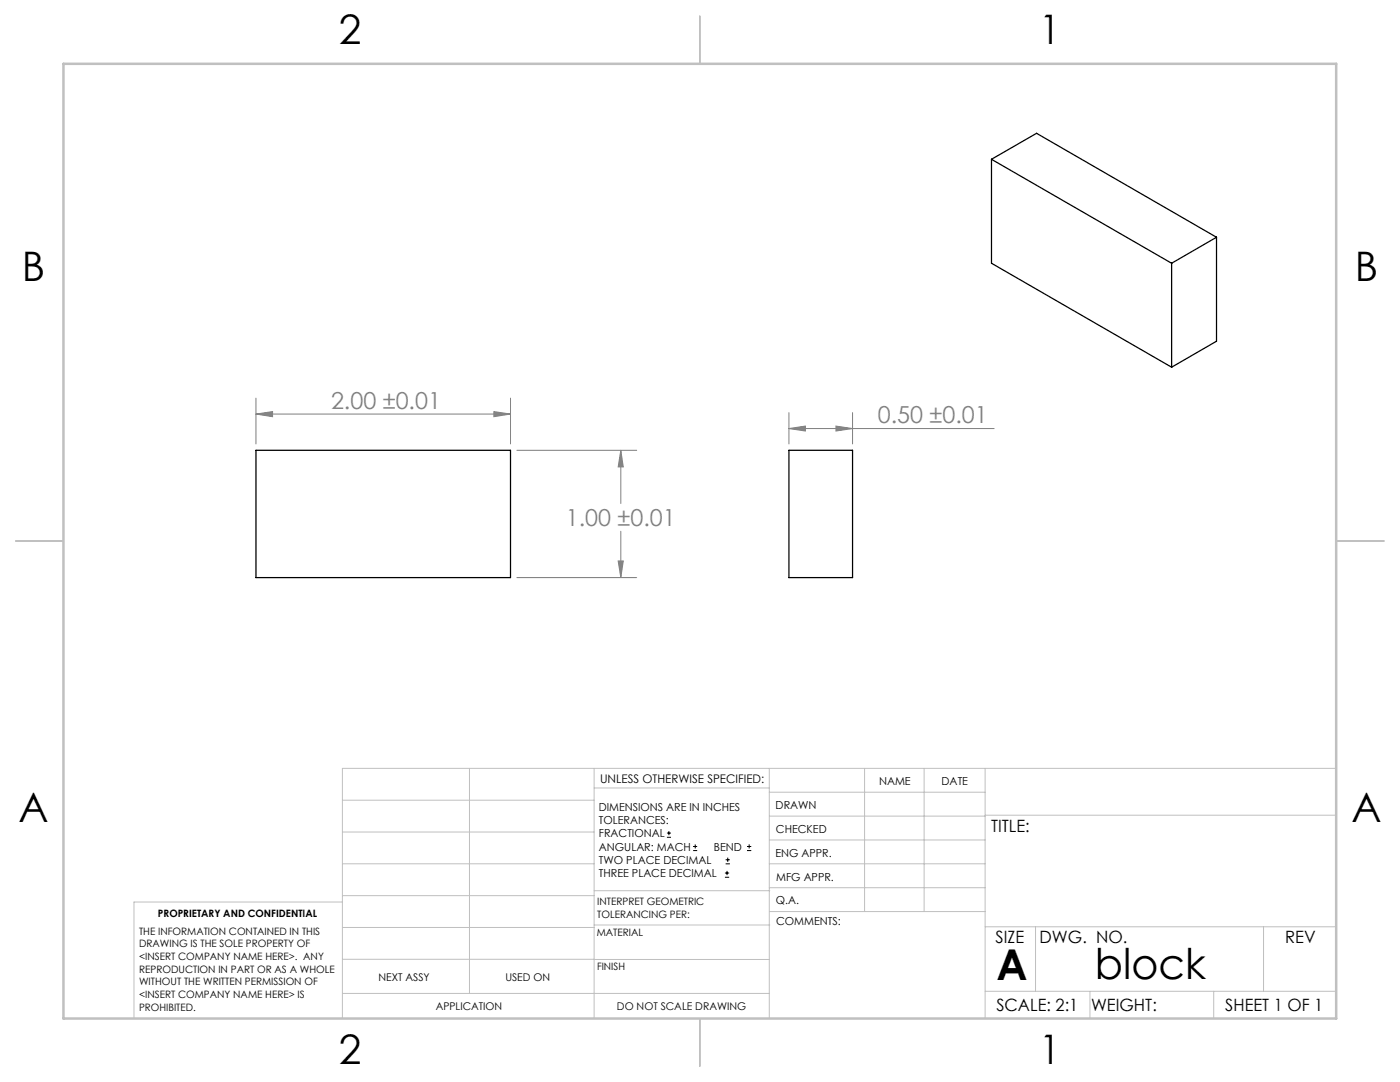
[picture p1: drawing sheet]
<svg xmlns="http://www.w3.org/2000/svg" width="279mm" height="216mm" viewBox="0 0 279 216" stroke-linecap="round" stroke-linejoin="round" font-family="sans-serif">
<path d="M197.9 31.8l35.9 20.7M197.9 31.8l9-5.2 35.9 20.7M197.9 31.8v20.7l35.9 20.8M233.8 52.5v20.8M242.8 47.3v20.8l-9 5.2M242.8 47.3l-9 5.2M51.1 89.9h50.8v25.4h-50.8zM157.4 89.9h12.7v25.4h-12.7z" fill="none" stroke="#000" stroke-width=".25"/>
<g fill="none" stroke="#000" stroke-width=".2">
<path d="M133.1 167.1h.8M133.1 166.2h.8M133.5 165.8v.9M138.3 169.7h.8M138.3 168.9h.8M138.7 168.5v.8M144.7 175h.8M144.7 174.2h.8M144.8 172.4h.9M144.8 171.6h.9M145.1 173.8v.8M145.2 171.1v.9"/>
<path d="M149.1 169.7h.8M149.1 168.9h.8M149.5 168.5v.8"/>
</g>
<g fill="none" stroke="#808080" stroke-width=".2">
<path d="M51.1 79.4v9.2M101.9 79.4v9.2M51.1 82.6l3.3-.5v1zM51.1 82.6h50.8M98.6 82.1l3.3 .5-3.3 .5zM103.2 89.9h23.9M123.9 89.9l.5 3.3h-1zM123.9 89.9v10.6M157.4 85.5l3.3-.5v1zM157.4 82.3v6.3M157.4 85.5h41M166.8 85l3.3 .5-3.3 .5z"/>
<path d="M170.1 82.3v6.3M103.2 115.3h23.9M123.4 111.9h1l-.5 3.4zM123.9 106v9.3"/>
</g>
<g fill="none" stroke="#c0c0c0" stroke-width=".2">
<path d="M68.3 159.7h50.3M93.7 153.3v44.9M118.6 153.3v49.9M118.6 157.2h34.9M153.5 153.3v49.9M153.5 158.1h43.1M172.5 153.3v28.6M184.4 153.3v28.6M196.6 153.3v49.9M266.7 153.3h-198.4v49.9M68.3 178.7h50.3M68.3 172.4h50.3"/>
<path d="M68.3 166h50.3M68.3 180h-41.6v23.2M118.6 177.7h35M153.5 167.6h43.1M153.5 162.8h43.1M153.5 172.4h43.1M153.5 177.1h43.1M196.6 162.7h70.1M68.3 198.2h85.2M68.3 191.4l85.2 .1M68.3 185.1h50.3M118.6 184.6h35"/>
<path d="M153.6 181.9h43M196.6 197.8h70.1M196.6 184.9h70.1M206.7 184.9v12.9M217.5 197.8v5.4M242.2 197.8v5.4M252.2 184.9v12.9"/>
</g>
<path d="M139.7 3.2v9.5M3.1 107.9h9.6M266.7 107.9h9.5M139.7 203.2v9.6" fill="none" stroke="#c0c0c0" stroke-width=".25"/>
<path d="M12.7 12.7h254v190.5h-254z" fill="none" stroke="#c0c0c0" stroke-width=".5"/>
<path d="M123.9 89.9l.5 3.3h-1zM123.4 111.9h1l-.5 3.4zM98.6 82.1l3.3 .5-3.3 .5zM51.1 82.6l3.3-.5v1zM157.4 85.5l3.3-.5v1zM166.8 85l3.3 .5-3.3 .5z" fill="#808080"/>
<g font-size="8.5">
<text x="198.9" y="195.5">A</text>
<text x="218.5" y="195.4">block</text>
</g>
<g font-size="8.1">
<text x="67.6" y="8.9">2</text>
<text x="207.3" y="8.9">1</text>
<text x="4.4" y="56.2">B</text>
<text x="270.4" y="56.2">B</text>
<text x="3.7" y="164.1">A</text>
<text x="269.7" y="164.1">A</text>
<text x="67.6" y="212.4">2</text>
<text x="207.3" y="212.4">1</text>
</g>
<g font-size="4.7" fill="#808080">
<text x="66.1" y="81.6">2.00 ±0.01</text>
<text x="175.2" y="84.5">0.50 ±0.01</text>
<text x="112.9" y="105">1.00 ±0.01</text>
</g>
<g font-size="3.4">
<text x="197.8" y="166">TITLE:</text>
<text x="198.7" y="188.1">SIZE</text>
<text x="207.5" y="188.1">DWG. NO.</text>
<text x="256.5" y="188.2">REV</text>
<text x="198.8" y="201.7">SCALE: 2:1</text>
<text x="217.7" y="201.8">WEIGHT:</text>
<text x="244.5" y="201.7">SHEET 1 OF 1</text>
</g>
<text font-size="2.4" x="119.8" y="156.2">UNLESS OTHERWISE SPECIFIED:</text>
<g font-size="2.2">
<text x="119.5" y="161.8">DIMENSIONS ARE IN INCHES</text>
<text x="154.8" y="161.4">DRAWN</text>
<text x="175.4" y="156.6">NAME</text>
<text x="187.9" y="156.7">DATE</text>
<text x="119.5" y="164.4">TOLERANCES:</text>
<text x="119.5" y="167.1">FRACTIONAL</text>
<text x="154.9" y="166.3">CHECKED</text>
<text x="119.5" y="169.7">ANGULAR: MACH</text>
<text x="119.5" y="172.4">TWO PLACE DECIMAL</text>
<text x="142.5" y="169.7">BEND</text>
<text x="154.8" y="170.9">ENG APPR.</text>
<text x="119.5" y="175">THREE PLACE DECIMAL</text>
<text x="154.9" y="175.7">MFG APPR.</text>
<text x="154.9" y="180.4">Q.A.</text>
<text x="154.9" y="184.6">COMMENTS:</text>
</g>
<g font-size="2.1">
<text x="75.5" y="195.7">NEXT ASSY</text>
<text x="100.9" y="195.7">USED ON</text>
<text x="86.9" y="201.5">APPLICATION</text>
<text x="123.1" y="201.6">DO NOT SCALE DRAWING</text>
</g>
<g font-size="2">
<text x="31.5" y="182.9">PROPRIETARY AND CONFIDENTIAL</text>
<text x="119.2" y="180.6">INTERPRET GEOMETRIC</text>
<text x="119.2" y="183.1">TOLERANCING PER:</text>
<text x="27.8" y="186.5">THE INFORMATION CONTAINED IN THIS</text>
<text x="27.8" y="189">DRAWING IS THE SOLE PROPERTY OF</text>
<text x="27.8" y="191.6">&lt;INSERT COMPANY NAME HERE&gt;. ANY</text>
<text x="119.1" y="186.7">MATERIAL</text>
<text x="27.8" y="194.1">REPRODUCTION IN PART OR AS A WHOLE</text>
<text x="27.8" y="196.6">WITHOUT THE WRITTEN PERMISSION OF</text>
<text x="119.1" y="193.5">FINISH</text>
<text x="27.8" y="199.1">&lt;INSERT COMPANY NAME HERE&gt; IS</text>
<text x="27.8" y="201.7">PROHIBITED.</text>
</g>
</svg>
